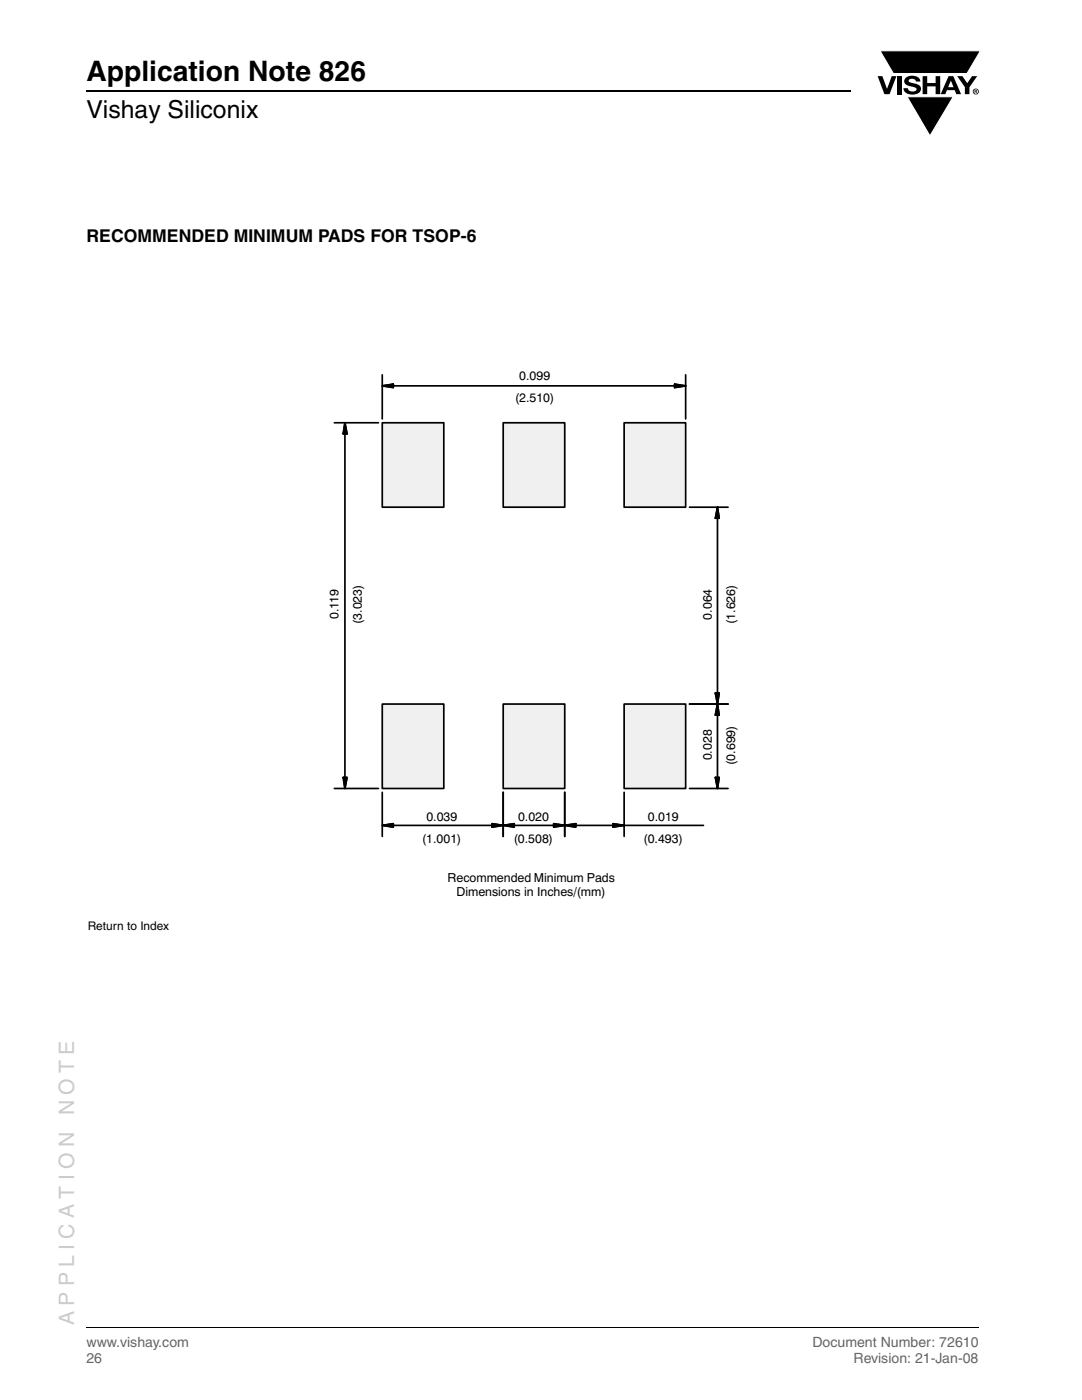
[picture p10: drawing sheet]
<svg xmlns="http://www.w3.org/2000/svg" width="216mm" height="279mm" viewBox="0 0 216 279" stroke-linecap="round" stroke-linejoin="round" font-family="sans-serif">
<g fill="#000">
<path d="M175.1 15.2h1l.9 2.5 .9-2.5h1l-1.4 3.6h-1zM175.6 10.1h20l-2.7 4.6h-14.6zM179 15.2h.9v3.6h-.9zM180.8 15.5a2.1 2.1 0 0 1 2.7 .3l.1 .5h-.8a.79 .79 0 0 0-.7-.6 .79 .79 0 0 0-.8 .4l.2 .3 1 .3a1.08 1.08 0 0 1 1.3 1 1.08 1.08 0 0 1-1.1 1.1 1.73 1.73 0 0 1-2.4-1.2h.9a.96 .96 0 0 0 .8 .7 .96 .96 0 0 0 .9-.5 1.31 1.31 0 0 0-1.2-.6 1.03 1.03 0 0 1-1.1-.5 1.03 1.03 0 0 1 .2-1.2zM184.1 15.2h.9v1.4h1.7v-1.4h.9v3.6h-.9v-1.6h-1.7v1.6h-.9zM181 19.3h9.2l-4.6 7.8zM191 15.2h1l1 1.4 1-1.4h1l-1.6 2.2v1.4h-.9v-1.4z"/>
<path d="M189.7 16.1l-.5 1.3h1.1zM189.3 15.2h.9l1.6 3.6h-1l-.3-.8h-1.5l-.4 .8h-.9z"/>
<path d="M194.6 18v.2h.2v-.1zM194.5 17.9l.4 .1 .1 .1-.2 .2 .2 .3-.3-.3-.1 .3h-.1zM194.2 18.3a.5 .5 0 0 0 1 0 .5 .5 0 0 0-1 0zM194.1 18.3a.6 .6 0 0 1 1.2 0 .6 .6 0 0 1-1.2 0z"/>
</g>
<path d="M175.6 10.1h20l-2.7 4.6h-14.6zM181 19.3h9.2l-4.6 7.8z" fill="none" stroke="#fff" stroke-width=".2"/>
<path d="M17.3 18.2h152.5" fill="none" stroke="#000" stroke-width=".36"/>
<path d="M17.3 265h178" fill="none" stroke="#000" stroke-width=".2"/>
<g fill="#fff">
<path d="M32.7 171.2h24.9v4.7h-24.9z"/>
<path d="M32.7 171.2h25v.1h-25z"/>
<path d="M57.6 171.2h.1v4.8h-.1z"/>
<path d="M32.6 175.8h25v.2h-25z"/>
<path d="M32.6 171.2h.2v4.7h-.2z"/>
<path d="M17.5 54.5h177.5v187.6h-177.5z"/>
</g>
<path d="M76.3 140.5h12.3v16.9h-12.3z" fill="#f0f0f0"/>
<path d="M76.3 140.5h12.3v16.9h-12.3z" fill="none" stroke="#000" stroke-width=".34"/>
<path d="M76.3 84.4h12.3v16.8h-12.3z" fill="#f0f0f0"/>
<path d="M76.3 84.4h12.3v16.8h-12.3z" fill="none" stroke="#000" stroke-width=".34"/>
<path d="M100.4 140.5h12.3v16.9h-12.3z" fill="#f0f0f0"/>
<path d="M100.4 140.5h12.3v16.9h-12.3z" fill="none" stroke="#000" stroke-width=".34"/>
<path d="M100.4 84.4h12.3v16.8h-12.3z" fill="#f0f0f0"/>
<path d="M100.4 84.4h12.3v16.8h-12.3z" fill="none" stroke="#000" stroke-width=".34"/>
<path d="M124.5 140.5h12.3v16.9h-12.3z" fill="#f0f0f0"/>
<path d="M124.5 140.5h12.3v16.9h-12.3z" fill="none" stroke="#000" stroke-width=".34"/>
<path d="M124.5 84.4h12.3v16.8h-12.3z" fill="#f0f0f0"/>
<g fill="none" stroke="#000" stroke-width=".34">
<path d="M76.3 77l2.2-.3v.6zM76.3 74.8v8.8M78.5 77h56.1M134.6 76.7l2.2 .3-2.2 .3zM136.8 74.8v8.8M66.7 84.4h8.8M68.8 86.6v68.6M68.8 84.4l.4 2.2h-.7zM124.5 84.4h12.3v16.8h-12.3zM137.6 101.2h7.7M143.2 103.4v34.9M143.2 101.2l.3 2.2h-.8z"/>
<path d="M142.7 138.3h.8l-.3 2.2zM66.7 157.4h8.8M68.5 155.2h.7l-.4 2.2zM76.3 158.1v8.8M100.4 158.1v8.8M112.7 158.1v8.8M124.5 158.1v8.8M137.6 157.4h7.7M137.6 140.5h7.7M142.7 155.2h.8l-.3 2.2zM143.2 142.7v12.5M143.2 140.5l.3 2.2h-.8z"/>
<path d="M76.3 164.7l2.2-.3v.7zM78.5 164.7h19.7M98.2 164.4l2.2 .3-2.2 .4zM100.4 164.7l2.2-.3v.7zM102.6 164.7h7.9M110.5 164.4l2.2 .3-2.2 .4zM112.7 164.7l2.2-.3v.7zM114.9 164.7h7.4M122.3 164.4l2.2 .3-2.2 .4zM124.5 164.7h15.9"/>
</g>
<g fill="#000" stroke="#000" stroke-width=".34">
<path d="M76.3 77l2.2-.3v.6zM134.6 76.7l2.2 .3-2.2 .3zM68.8 84.4l.4 2.2h-.7zM143.2 101.2l.3 2.2h-.8zM142.7 138.3h.8l-.3 2.2zM68.5 155.2h.7l-.4 2.2zM142.7 155.2h.8l-.3 2.2zM143.2 140.5l.3 2.2h-.8zM76.3 164.7l2.2-.3v.7zM98.2 164.4l2.2 .3-2.2 .4zM100.4 164.7l2.2-.3v.7zM110.5 164.4l2.2 .3-2.2 .4z"/>
<path d="M112.7 164.7l2.2-.3v.7zM122.3 164.4l2.2 .3-2.2 .4z"/>
</g>
<g fill="#fff">
<path d="M32.4 184.7h25.8v11.7h-25.8z"/>
<path d="M32.4 184.7h25.9v.1h-25.9z"/>
<path d="M58.1 184.7h.2v11.8h-.2z"/>
<path d="M32.3 196.3h25.9v.2h-25.9z"/>
<path d="M32.3 184.7h.2v11.7h-.2z"/>
</g>
<text font-size="5.6" x="17.3" y="16.1">Application Note 826</text>
<text font-size="4.9" x="17.3" y="23.6">Vishay Siliconix</text>
<g font-size="4.2" fill="#ccc">
<text x="14.8" y="222.6" transform="rotate(-90 14.8 222.6)">N O T E</text>
<text x="14.8" y="264.5" transform="rotate(-90 14.8 264.5)">A P P L I C A T I O N</text>
</g>
<text font-size="3.5" x="17.3" y="48.3">RECOMMENDED MINIMUM PADS FOR TSOP-6</text>
<g font-size="2.8" fill="#656565">
<text x="17.3" y="268.9">www.vishay.com</text>
<text x="162.1" y="268.9">Document Number: 72610</text>
<text x="17.3" y="272.1">26</text>
<text x="170.3" y="272.1">Revision: 21-Jan-08</text>
</g>
<g font-size="2.5">
<text x="103.6" y="75.8">0.099</text>
<text x="102.8" y="80.2">(2.510)</text>
<text x="67.6" y="123.6" transform="rotate(-90 67.6 123.6)">0.119</text>
<text x="72.2" y="124.5" transform="rotate(-90 72.2 124.5)">(3.023)</text>
<text x="142.1" y="123.7" transform="rotate(-90 142.1 123.7)">0.064</text>
<text x="146.7" y="124.5" transform="rotate(-90 146.7 124.5)">(1.626)</text>
<text x="142.1" y="151.8" transform="rotate(-90 142.1 151.8)">0.028</text>
<text x="146.7" y="152.6" transform="rotate(-90 146.7 152.6)">(0.699)</text>
<text x="85.1" y="163.8">0.039</text>
<text x="103.4" y="163.8">0.020</text>
<text x="129.3" y="163.8">0.019</text>
<text x="84.2" y="168.2">(1.001)</text>
<text x="102.5" y="168.2">(0.508)</text>
<text x="128.4" y="168.2">(0.493)</text>
<text x="89.3" y="176.1">Recommended Minimum Pads</text>
<text x="91.1" y="178.8">Dimensions in Inches/(mm)</text>
</g>
<text font-size="2.4" x="17.5" y="185.7">Return to Index</text>
</svg>
